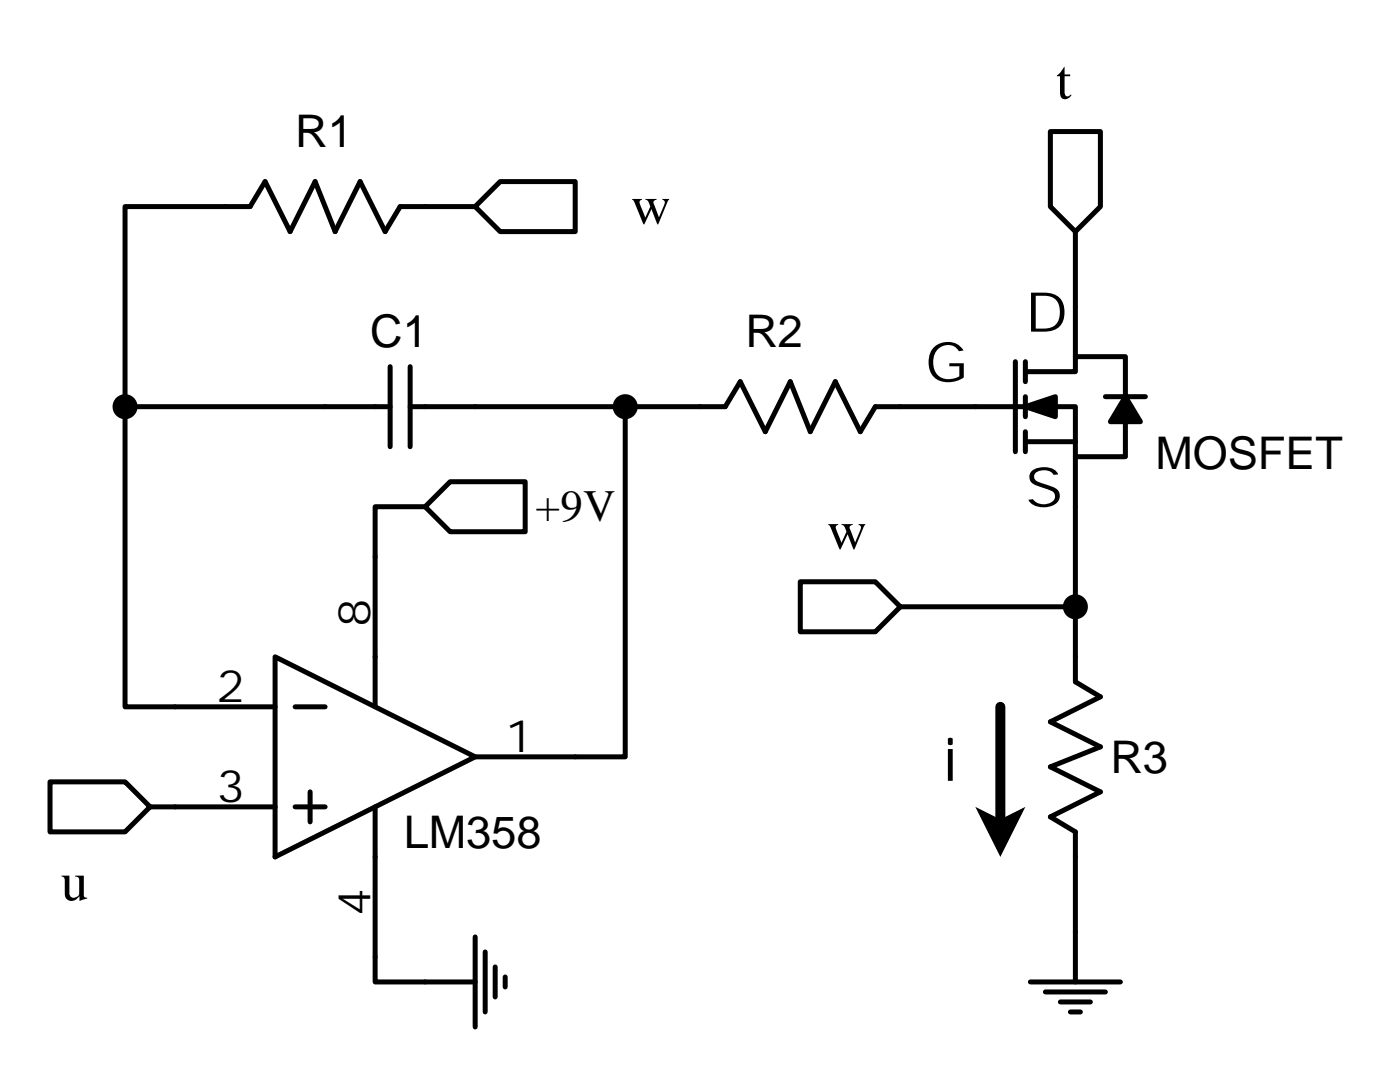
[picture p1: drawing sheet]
<svg xmlns="http://www.w3.org/2000/svg" width="99mm" height="76mm" viewBox="0 0 99 76" stroke-linecap="round" stroke-linejoin="round" font-family="sans-serif">
<g fill="none" stroke="#000" stroke-width=".35">
<path d="M33.5 14.6h-5.3l-1 1.7-1.8-3.5-1.8 3.5-1.4-3.5-1.7 3.5-1.8-3.5-1.1 1.8h-8.8v14.1M35.3 12.8h5.3v3.5h-5.3l-1.8-1.7zM74.1 9.3h3.5v5.3l-1.8 1.7-1.7-1.7zM75.8 16.3v8.9M27.5 28.7h-18.7v21.1h10.6M27.5 25.9v5.6M28.9 28.7h15.2v24.7h-10.6M28.9 25.9v5.6M30 35.7l1.7-1.7h5.3v3.5h-5.3zM30 35.7h-3.5v14.1M44.1 28.7h7.1l1-1.8 1.8 3.5 1.7-3.5 1.4 3.5 1.8-3.5 1.8 3.5 1-1.7h14.1v3.5h3.6v-2.5M71.6 25.5v6.4"/>
<path d="M72.3 26.2h3.5v-1h3.6v2.8M72.3 25.5v1.4M72.3 28v1.4M72.3 30.4v1.5M72.3 31.2h3.5M75.8 32.2v15.9l1.8 1-3.5 1.8 3.5 1.8-3.5 1.4 3.5 1.7-3.5 1.8 1.7 1.1v10.6M78 28h2.8M3.5 55.1h5.3l1.8 1.8-1.8 1.8h-5.3zM10.6 56.9h8.8M19.4 46.3l14.1 7.1-14.1 7zM20.8 56.9h2.1M20.8 49.8h2.1"/>
<path d="M21.9 55.8v2.2M26.5 56.9v12.4h7M56.4 41h5.3l1.8 1.8-1.8 1.8h-5.3zM63.5 42.8h12.3M33.5 66.1v6.3M34.2 67.1v4.3M34.9 68.2v2.1M35.6 68.9v.7M72.7 69.3h6.3M73.7 70h4.3M74.8 70.7h2.1M75.5 71.4h.7"/>
</g>
<path d="M72.3 28.7l2.1-.7v1.4zM79.4 28l1 1.7h-2.1z" fill="#000" stroke="#000" stroke-width=".35"/>
<path d="M70.6 49.8v8.9" fill="none" stroke="#000" stroke-width=".71"/>
<g fill="#000">
<path d="M68.8 56.9l1.8 .9 1.7-.9-1.7 3.5z"/>
<circle cx="8.8" cy="28.7" r=".88"/>
<circle cx="44.1" cy="28.7" r=".88"/>
<circle cx="75.8" cy="42.8" r=".88"/>
</g>
<text font-size="4.2" x="66.4" y="55.1">i</text>
<g font-size="3.9">
<text x="74.5" y="7">t</text>
<text x="44.5" y="15.8">w</text>
<text x="72.3" y="23.4">D</text>
<text x="65.3" y="26.9">G</text>
<text x="72.3" y="35.7">S</text>
<text x="58.3" y="38.7">w</text>
<text x="4.3" y="63.5">u</text>
</g>
<g font-size="3.2" fill="#fff">
<text x="20.8" y="11.7">3.3K</text>
<text x="26.1" y="24.8">1uF</text>
<text x="54.3" y="25.9">220R</text>
</g>
<g font-size="3.2">
<text x="20.8" y="10.4">R1</text>
<text x="26.1" y="24.5">C1</text>
<text x="52.6" y="24.5">R2</text>
<text x="81.5" y="33.1">MOSFET</text>
<text x="37.8" y="36.8">+9V</text>
<text x="26.1" y="44.2" transform="rotate(-90 26.1 44.2)">8</text>
<text x="15.3" y="49.5">2</text>
<text x="35.6" y="53">1</text>
<text x="15.3" y="56.6">3</text>
<text x="28.5" y="59.8">LM358</text>
<text x="78.3" y="54.5">R3</text>
<text x="26.1" y="64.6" transform="rotate(-90 26.1 64.6)">4</text>
</g>
</svg>
